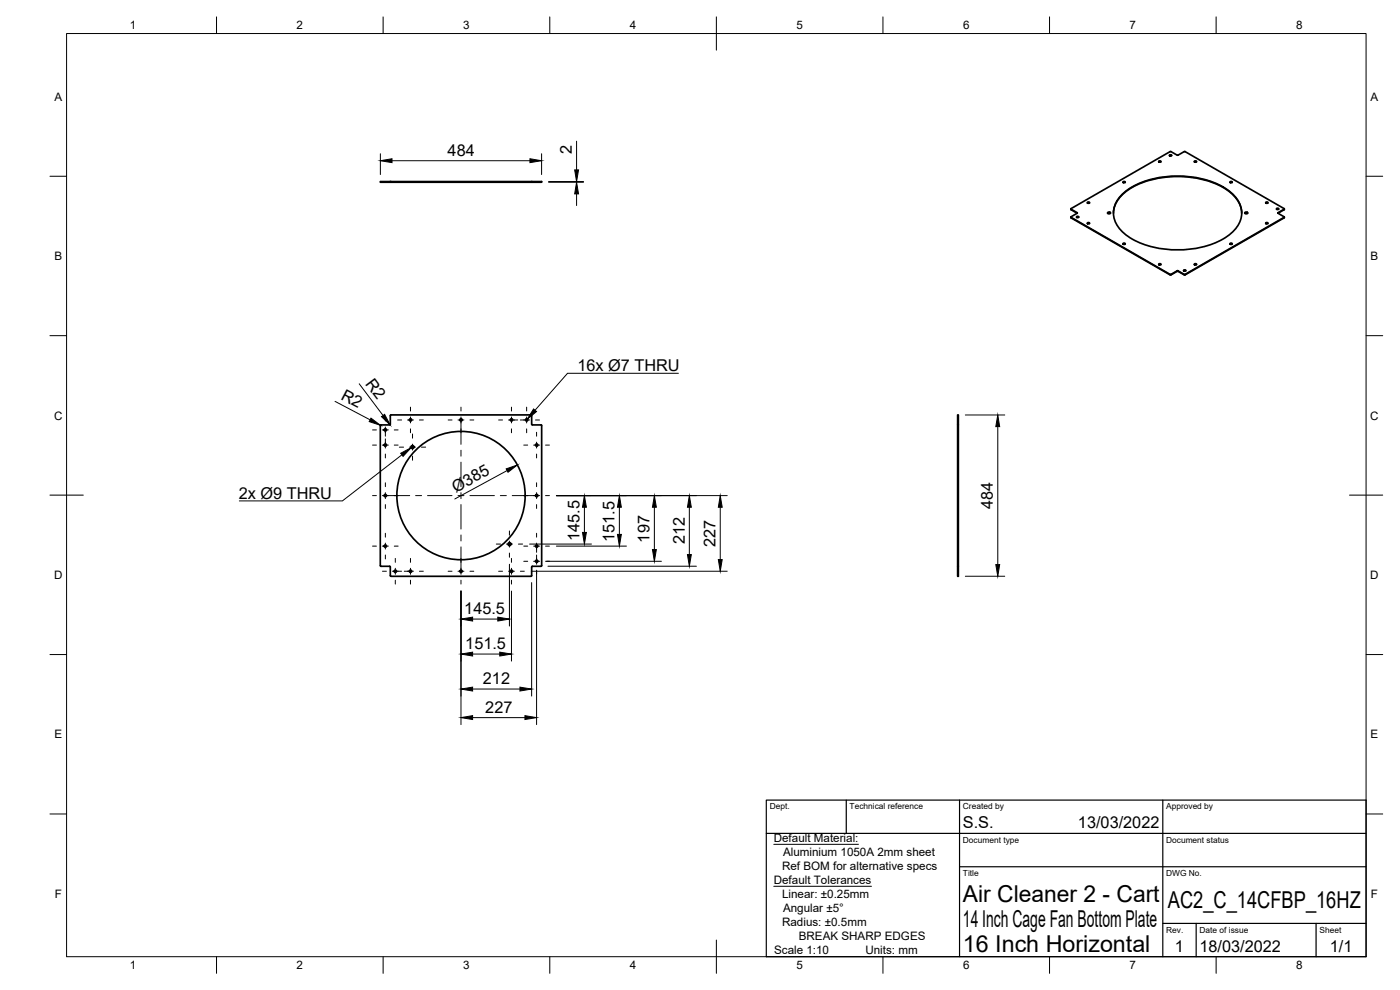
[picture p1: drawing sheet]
<svg xmlns="http://www.w3.org/2000/svg" width="420mm" height="297mm" viewBox="0 0 420 297" stroke-linecap="round" stroke-linejoin="round" font-family="sans-serif">
<!-- layer: Visible -->
<g fill="none" stroke="#000" stroke-width=".51">
<path d="M117.1 54.5v.2h-3v-.2h48.5v.2h-45.5M159.6 54.5v.2M337 54.7h.7M337.2 57.9a26.9 26.9 0 0 1 20.5-4.8 21.5 21.5 0 0 1 12.9 5.8 7.3 7.3 0 0 1-1 11 26.9 26.9 0 0 1-20.5 4.8 21.5 21.5 0 0 1-12.9-5.8 7.3 7.3 0 0 1 1-11zM347.8 48.6h.6M351 46.7h.6M353.6 46.5l-2.4-1-29.7 17.3M355.7 45.5l29.7 17.1M355.7 45.5l-2.2 1.1M358.4 48.6h.7M369.2 54.7h.6M321.4 62.7v.2"/>
<path d="M321.4 65.1v.2M321.4 62.8l1.9 1.2M321.4 65.3l29.8 17.2 2.1-1.1M323.1 65.2h.6M323.3 64l-1.9 1.1 29.8 17.2 2.1-1M326.3 60.9h.7M326.3 67.1h.7M332.4 64l.4-.2 .5 .2M332.5 63.7l.5-.1 .3 .4-.6 .2-.3-.2zM334.2 64a9.7 9.7 0 0 1 5.6-7.8 29.8 29.8 0 0 1 28.4 .8 9.2 9.2 0 0 1 4.5 7M337 73.2h.7M347.8 79.4h.6"/>
<path d="M358.4 79.4h.7M369.2 73.2h.6M373.6 64l.4-.2 .4 .2M373.7 63.7l.4-.1 .3 .4-.5 .2-.3-.2zM379.9 60.9h.6M379.9 67.1h.6M383.1 62.8h.6M383.5 64l1.9 1.1M385.4 62.8l-1.8 1.2M385.4 65.2l-29.7 17.1M385.4 62.9l-1.9 1.1M385.4 65.4l-29.7 17.1"/>
<path d="M385.4 65v.2M385.4 62.6v.2M385.4 62.7v.2M385.4 65.1v.3M353.3 81.2l2.4 1.1M353.3 81.4l2.4 1.1M355.2 81.2h.7M116.9 127.5h-2.5l-.2 .2-.1 42 .3 .2h2.5M116.9 127.5l.2-.2v-2.6l.2-.2h42.1l.2 .2v2.6l.2 .2M159.8 127.5h2.6l.2 .2v42l-.2 .2h-2.6M287.4 127.5v42.4h.2M287.6 127.5h-.2v-3h.2v48.4h-.2v-3"/>
<path d="M116.9 169.9l.2 .2v2.6l.2 .2M117.3 172.9h42.1M159.8 169.9l-.2 .2v2.6l-.2 .2"/>
<circle cx="337.4" cy="54.7" r=".26"/>
<circle cx="348.1" cy="48.5" r=".26"/>
<circle cx="351.3" cy="46.7" r=".26"/>
<circle cx="358.8" cy="48.5" r=".26"/>
<circle cx="369.5" cy="54.7" r=".26"/>
<circle cx="323.4" cy="65.2" r=".26"/>
<circle cx="326.7" cy="60.9" r=".26"/>
<circle cx="326.7" cy="67" r=".26"/>
<circle cx="337.4" cy="73.2" r=".26"/>
<circle cx="348.1" cy="79.4" r=".26"/>
<circle cx="358.8" cy="79.4" r=".26"/>
<circle cx="369.5" cy="73.2" r=".26"/>
<circle cx="380.2" cy="67" r=".26"/>
<circle cx="380.2" cy="60.9" r=".26"/>
<circle cx="383.4" cy="62.7" r=".26"/>
<circle cx="355.5" cy="81.2" r=".26"/>
<circle cx="115.6" cy="129" r=".35"/>
<circle cx="115.6" cy="133.5" r=".35"/>
<circle cx="123.2" cy="126" r=".35"/>
<circle cx="123.8" cy="134.1" r=".46"/>
<circle cx="138.4" cy="126" r=".35"/>
<circle cx="153.5" cy="126" r=".35"/>
<circle cx="158.1" cy="126" r=".35"/>
<circle cx="161.1" cy="133.5" r=".35"/>
<circle cx="115.6" cy="148.7" r=".35"/>
<circle cx="138.4" cy="148.7" r="19.3"/>
<circle cx="161.1" cy="148.7" r=".35"/>
<circle cx="115.6" cy="163.8" r=".35"/>
<circle cx="118.6" cy="171.4" r=".35"/>
<circle cx="123.2" cy="171.4" r=".35"/>
<circle cx="138.4" cy="171.4" r=".35"/>
<circle cx="152.9" cy="163.3" r=".46"/>
<circle cx="153.5" cy="171.4" r=".35"/>
<circle cx="161.1" cy="168.4" r=".35"/>
<circle cx="161.1" cy="163.8" r=".35"/>
</g>
<!-- layer: Visible Narrow -->
<path d="M321.4 62.8v.1M321.4 65.2v.2M323.3 63.8v.2M383.5 63.8v.2M385.4 62.8v.1M385.4 65.2v.2M351.2 82.3v.2M351.4 82.3v.2M353.3 81.3v.1M353.5 81.3v.1M355.4 82.3v.2M355.7 82.3v.2" fill="none" stroke="#000" stroke-width=".3"/>
<!-- layer: Border -->
<g fill="none" stroke="#000" stroke-width=".3">
<path d="M20 10.1h390v276.9h-390zM65 5.1v5M115 5.1v5M165 5.1v5M215 5.1v10M265 5.1v5M315 5.1v5M365 5.1v5M15 52.9h5M410 52.9h5M15 100.7h5M410 100.7h5"/>
<path d="M15 148.6h10M405 148.6h10M15 196.4h5M410 196.4h5M15 244.2h5M410 244.2h5M65 287v5M115 287v5M165 287v5M215 282.1v9.9M265 287v5M315 287v5"/>
<path d="M365 287v5"/>
</g>
<!-- layer: TitleBlock -->
<path d="M230 240.1h180v46.9h-180zM230 250h180M254 240.1v9.9M288 240.1v46.9M349 240.1v46.9M288 260.1h122M349 277.1h61M359 277.1v9.9M395 277.1v9.9" fill="none" stroke="#000" stroke-width=".36"/>
<!-- layer: Annotations -->
<path d="M120.2 136l3.2-1.7-2.4 2.6zM160.1 122.7l.9 .8-2.7 2.2z" fill="#000" stroke="#000" stroke-width=".3"/>
<path d="M203.6 112h-33.3l-9.7 11.1M120.6 136.5l-17.8 13.8h-31M232.2 253.3h25.4M232.2 265.9h29.3" fill="none" stroke="#000" stroke-width=".3"/>
<!-- layer: Dimensions -->
<g fill="none" stroke="#000" stroke-width=".3">
<path d="M114.2 46.1v6.3M117.6 48.2h41.4M162.5 46.1v6.3M164.6 54.7h10.5M164.6 54.5h10.5M173 42.4v8.6M173 54.5v.2M173 58.2v3.5M107.8 115.2l7.2 9.5M100.5 120.4l10.6 5.6M114.2 127.6l.1 .1M289.7 124.5h11.8"/>
<path d="M299.4 128v41.4M152.2 141.2l-15.7 8.5M167 148.7h51.2M175.4 152.2v7.6M185.9 152.2v8.1M196.4 152.2v12.7M206.9 152.2v14.2M216.2 152.2v15.7M138.3 177.3v40.1M152.9 169.3v18.5M153.5 177.3v21.1M158.9 163.2h18.6"/>
<path d="M159.4 171.4h58.8M159.6 174.8v34.1M161 171.4v46M164 168.4h34.5M164.4 169.9h44.6M167 163.9h21M289.7 172.9h11.8M141.8 185.7h7.6M141.8 196.2h8.2M141.8 206.7h14.2M141.8 215.3h15.7"/>
</g>
<g fill="#000" stroke="#000" stroke-width=".3">
<path d="M114.2 48.2l3.4-.6v1.2zM159 47.6l3.5 .6-3.5 .6zM173 54.7l.6 3.5h-1.1zM172.5 51h1.1l-.6 3.5zM111.3 125.5l2.9 2.1-3.4-1.1zM114.5 125l.9-.7 1.7 3.2zM299.4 124.5l.6 3.5h-1.1zM151.9 140.7l3.4-1.2-2.8 2.2zM175.4 148.7l.6 3.5h-1.2zM174.8 159.8h1.2l-.6 3.4zM185.9 148.7l.6 3.5h-1.2zM196.4 148.7l.6 3.5h-1.2z"/>
<path d="M206.9 148.7l.6 3.5h-1.2zM216.2 148.7l.5 3.5h-1.1zM185.3 160.3h1.2l-.6 3.6zM195.8 164.9h1.2l-.6 3.5zM206.3 166.4h1.2l-.6 3.5zM215.6 167.9h1.1l-.5 3.5zM298.9 169.4h1.1l-.6 3.5zM138.3 185.7l3.5-.5v1.1zM138.3 196.2l3.5-.5v1.1zM149.4 185.2l3.5 .5-3.5 .6zM150 195.7l3.5 .5-3.5 .6zM138.3 206.7l3.5-.5v1.1z"/>
<path d="M138.3 215.3l3.5-.6v1.2zM156 206.2l3.6 .5-3.6 .6zM157.5 214.7l3.5 .6-3.5 .6z"/>
</g>
<!-- layer: Center Lines -->
<g fill="none" stroke="#000" stroke-width=".3">
<path d="M111.8 133.5h1.2M111.8 129h1.2M114.7 133.5h1.8M114.7 129h1.8M115.7 125.1v1.2M115.7 128.1v2.8M115.7 131.7v2.7M115.7 136.2v1.2M118.3 133.5h1.2M118.3 129h1.2M119.3 126h1.2M119.8 134.2h1.3"/>
<path d="M122.3 126h1.8M122.9 134.2h1.8M123.2 122.2v1.1M123.2 125.1v1.8M123.2 128.7v1.1M123.8 130.2v1.3M123.8 133.3v1.8M123.8 136.8v1.3M125.9 126h1.1M126.5 134.2h1.2M134.5 126h1.2M137.5 126h1.7"/>
<path d="M138.3 122.2v1.1M138.3 125.1v8.2M138.3 135.1v1.8M138.3 138.7v7.3M141 126h1.2M149.6 126h1.2M152.6 126h2.8M153.5 122.2v1.1M153.5 125.1v1.8M153.5 128.7v1.1M156.2 126h2.7M157.2 133.5h1.2"/>
<path d="M158.1 122.2v1.1M158.1 125.1v1.8M158.1 128.7v1.1M160.1 133.5h1.8M160.7 126h1.2M161 129.7v1.2M161 132.7v1.7M161 136.2v1.2M163.7 133.5h1.2M111.8 148.7h1.2M114.7 148.7h8.3M115.7 144.9v1.1"/>
<path d="M115.7 147.8v1.8M115.7 151.4v1.2M124.7 148.7h1.8M128.3 148.7h7.4M137.5 148.7h1.7M138.3 147.8v1.8M138.3 151.4v7.3M141 148.7h7.4M150.2 148.7h1.8M152.9 159.3v1.3M153.7 148.7h8.2M161 144.9v1.1"/>
<path d="M161 147.8v1.8M161 151.4v1.2M163.7 148.7h1.2M111.8 163.9h1.2M114.7 163.9h1.8M114.8 171.4h1.2M115.7 160v1.2M115.7 162.9v1.8M115.7 166.5v1.2M117.8 171.4h2.7M118.3 163.9h1.2M118.6 167.5v1.2"/>
<path d="M118.6 170.5v1.8M118.6 174.1v1.1M121.3 171.4h2.8M123.2 167.5v1.2M123.2 170.5v1.8M123.2 174.1v1.1M125.9 171.4h1.1M134.5 171.4h1.2M137.5 171.4h1.7M138.3 160.5v1.8M138.3 164.1v8.2M138.3 174.1v1.1"/>
<path d="M141 171.4h1.2M148.9 163.2h1.3M149.6 171.4h1.2M152 163.2h1.8M152.6 171.4h1.8M152.9 162.4v1.8M152.9 165.9v1.3M153.5 167.5v1.2M153.5 170.5v1.8M153.5 174.1v1.1M155.6 163.2h1.2M156.2 171.4h1.2"/>
<path d="M157.2 163.9h1.2M157.2 168.4h1.2M160.1 163.9h1.8M160.1 168.4h1.8M161 160v1.2M161 162.9v2.8M161 166.5v2.8M161 171.1v1.2M163.7 163.9h1.2M163.7 168.4h1.2"/>
</g>
<g font-size="7">
<text x="289" y="270.6">Air Cleaner 2 - Cart</text>
<text x="350.5" y="272.3">AC2_C_14CFBP_16HZ</text>
<text x="289" y="278.1">14 Inch Cage Fan Bottom Plate</text>
<text x="289" y="285.5">16 Inch Horizontal</text>
</g>
<g font-size="4.9">
<text x="134.3" y="46.8">484</text>
<text x="171.6" y="46.2" transform="rotate(-90 171.6 46.2)">2</text>
<text x="173.3" y="111.3">16x Ø7 THRU</text>
<text x="102.1" y="119.7" transform="rotate(28 102.1 119.7)">R2</text>
<text x="109.5" y="115.1" transform="rotate(53 109.5 115.1)">R2</text>
<text x="71.7" y="149.6">2x Ø9 THRU</text>
<text x="136.8" y="147.8" transform="rotate(-29 136.8 147.8)">Ø385</text>
<text x="298" y="152.7" transform="rotate(-90 298 152.7)">484</text>
<text x="173.9" y="162.3" transform="rotate(-90 173.9 162.3)">145.5</text>
<text x="184.4" y="162.6" transform="rotate(-90 184.4 162.6)">151.5</text>
<text x="194.9" y="162.8" transform="rotate(-90 194.9 162.8)">197</text>
<text x="205.5" y="163.3" transform="rotate(-90 205.5 163.3)">212</text>
<text x="214.8" y="164.1" transform="rotate(-90 214.8 164.1)">227</text>
<text x="139.3" y="184.3">145.5</text>
<text x="139.6" y="194.8">151.5</text>
<text x="144.9" y="205.3">212</text>
<text x="145.6" y="213.9">227</text>
<text x="289" y="248.5">S.S.</text>
<text x="323.5" y="248.5">13/03/2022</text>
<text x="352.6" y="285.7">1</text>
<text x="360" y="285.5">18/03/2022</text>
<text x="399.1" y="285.7">1/1</text>
</g>
<g font-size="3.5">
<text x="39" y="8.8">1</text>
<text x="89" y="8.8">2</text>
<text x="139" y="8.8">3</text>
<text x="189" y="8.8">4</text>
<text x="239" y="8.8">5</text>
<text x="289" y="8.8">6</text>
<text x="339" y="8.8">7</text>
<text x="389" y="8.8">8</text>
<text x="16.3" y="30.2">A</text>
<text x="411.3" y="30.2">A</text>
<text x="16.3" y="78">B</text>
<text x="411.3" y="78">B</text>
<text x="16.2" y="125.9">C</text>
<text x="411.2" y="125.9">C</text>
<text x="16.2" y="173.7">D</text>
<text x="411.2" y="173.7">D</text>
<text x="16.3" y="221.6">E</text>
<text x="411.3" y="221.6">E</text>
<text x="232.2" y="252.6">Default Material:</text>
<text x="235" y="256.8">Aluminium 1050A 2mm sheet</text>
<text x="234.7" y="261">Ref BOM for alternative specs</text>
<text x="16.4" y="269.4">F</text>
<text x="232.2" y="265.2">Default Tolerances</text>
<text x="234.7" y="269.4">Linear: ±0.25mm</text>
<text x="411.4" y="269.4">F</text>
<text x="235" y="273.5">Angular ±5°</text>
<text x="234.7" y="277.7">Radius: ±0.5mm</text>
<text x="239.7" y="281.9">BREAK SHARP EDGES</text>
<text x="232.3" y="286.1">Scale 1:10</text>
<text x="259.7" y="286.1">Units: mm</text>
<text x="39" y="290.8">1</text>
<text x="89" y="290.8">2</text>
<text x="139" y="290.8">3</text>
<text x="189" y="290.8">4</text>
<text x="239" y="290.8">5</text>
<text x="289" y="290.8">6</text>
<text x="339" y="290.8">7</text>
<text x="389" y="290.8">8</text>
</g>
<g font-size="2.5">
<text x="231" y="242.9">Dept.</text>
<text x="255" y="242.9">Technical reference</text>
<text x="289" y="242.9">Created by</text>
<text x="350" y="242.9">Approved by</text>
<text x="289" y="252.8">Document type</text>
<text x="350" y="252.8">Document status</text>
<text x="289" y="262.9">Title</text>
<text x="350" y="262.9">DWG No.</text>
<text x="350" y="279.9">Rev.</text>
<text x="360" y="279.9">Date of issue</text>
<text x="396" y="279.9">Sheet</text>
</g>
</svg>
